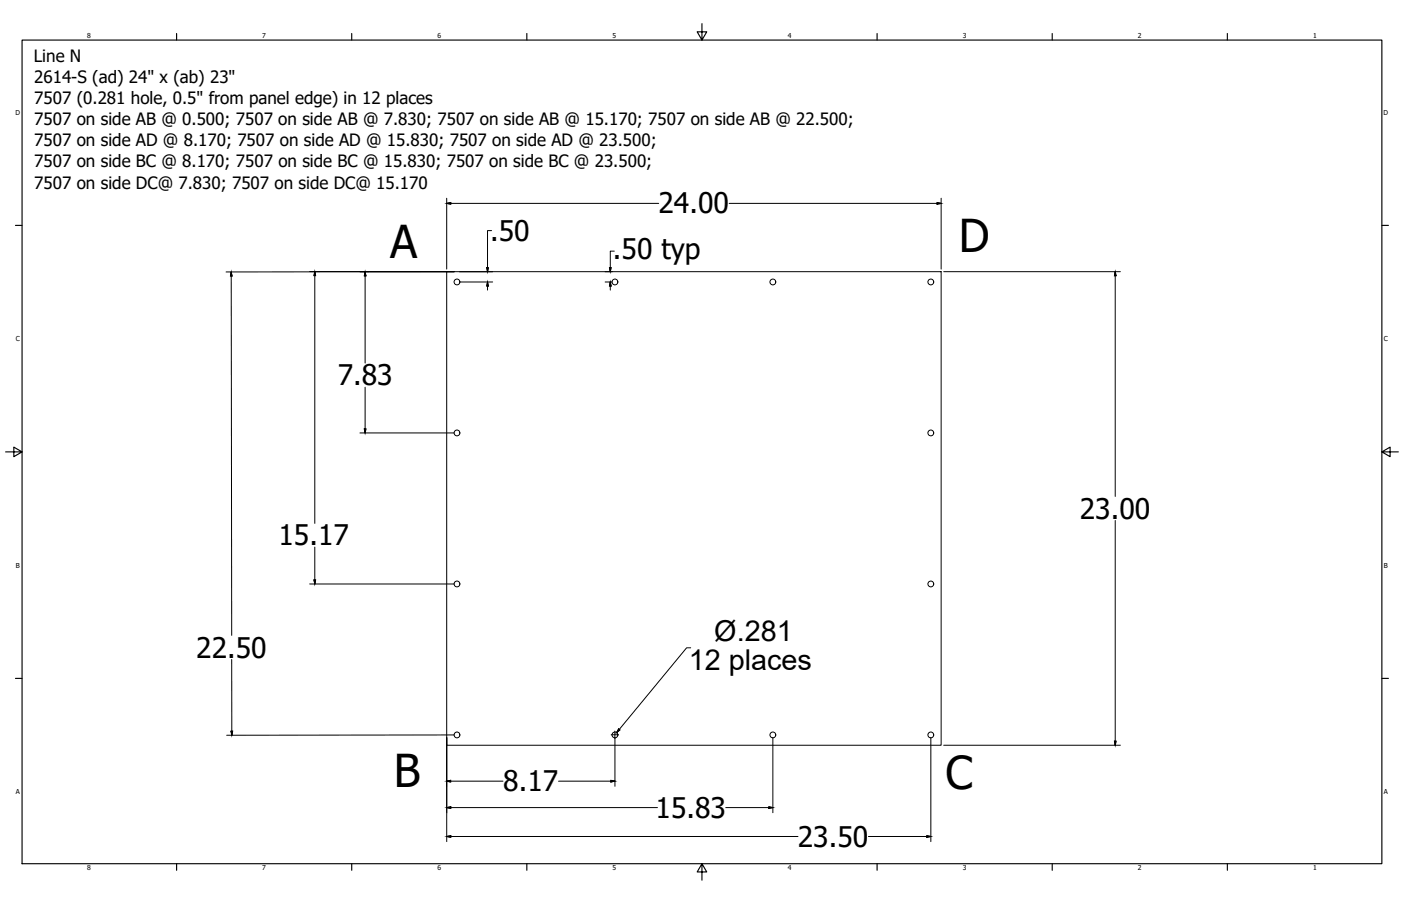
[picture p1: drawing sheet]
<svg xmlns="http://www.w3.org/2000/svg" width="864mm" height="559mm" viewBox="0 0 864 559" stroke-linecap="round" stroke-linejoin="round" font-family="sans-serif">
<!-- layer: Visible (ANSI) -->
<g fill="none" stroke="#000" stroke-width=".62">
<path d="M275 168h305v292h-305z"/>
<circle cx="282" cy="174" r="1.8"/>
<circle cx="379" cy="174" r="1.8"/>
<circle cx="476" cy="174" r="1.8"/>
<circle cx="574" cy="174" r="1.8"/>
<circle cx="282" cy="267" r="1.8"/>
<circle cx="574" cy="267" r="1.8"/>
<circle cx="282" cy="360" r="1.8"/>
<circle cx="574" cy="360" r="1.8"/>
<circle cx="282" cy="453" r="1.8"/>
<circle cx="379" cy="453" r="1.8"/>
<circle cx="476" cy="453" r="1.8"/>
<circle cx="574" cy="453" r="1.8"/>
</g>
<!-- layer: Border (ANSI) -->
<g fill="none" stroke="#000" stroke-width=".7">
<path d="M433 15v10l-3-5h6l-3 5M14 25h838v508h-838zM109 21v4M217 21v4M325 21v4M541 21v4M649 21v4M757 21v4M10 139h4M852 139h4M3 279h11l-5-3v6l5-3M852 279l5 3v-6l-5 3h10"/>
<path d="M10 418h4M852 418h4M109 533v4M217 533v4M325 533v4M433 533l3 5h-6l3-5v10M541 533v4M649 533v4M757 533v4"/>
</g>
<!-- layer: 0 -->
<g fill="none" stroke="#000" stroke-width=".62">
<path d="M275 125h3v1zM275 122v44M275 125h131M449 125h131M578 125h2l-2 1zM580 122v44M303 142h-2v26M379 155h-3v13M143 168v2h-1zM143 168v224M191 167h89M194 167l1 3h-1z"/>
<path d="M194 167v156M225 168l1 2h-1zM225 168v56M280 168h-141M283 168h21M283 174h21M300 165h1v3zM301 174v2h-1zM301 174v5M373 168h4M373 174h4M376 165h1l-1 3z"/>
<path d="M376 174l1 2h-1zM376 174v5M582 168h109M687 168l1 2h-1zM687 168v138M225 239v28M222 267h58M225 265h1l-1 2zM194 337v23M687 321v139M194 358h1l-1 2zM191 360h89"/>
<path d="M426 400h-3l-43 52M143 407v46M142 451h1v2zM275 455v30M275 455v64M280 453h-140M377 453h4M379 451v34M381 450h1l-2 2zM476 455v46M574 455v64M582 460h109"/>
<path d="M687 457h1l-1 3zM275 482l3-1v1zM275 482h35M275 498h3v1zM275 498h130M344 482h35M377 481l2 1h-2zM447 498h29M474 498h2l-2 1zM275 516l3-1v1zM275 516h217M535 516h39"/>
<path d="M571 515l3 1h-3z"/>
</g>
<g fill="#000" stroke="#000" stroke-width=".62">
<path d="M275 125h3v1zM578 125h2l-2 1zM143 168v2h-1zM194 167l1 3h-1zM225 168l1 2h-1zM300 165h1v3zM301 174v2h-1zM376 165h1l-1 3zM376 174l1 2h-1zM687 168l1 2h-1zM225 265h1l-1 2zM194 358h1l-1 2z"/>
<path d="M142 451h1v2zM381 450h1l-2 2zM687 457h1l-1 3zM275 482l3-1v1zM275 498h3v1zM377 481l2 1h-2zM474 498h2l-2 1zM275 516l3-1v1zM571 515l3 1h-3z"/>
</g>
<g font-size="27.9">
<text x="591" y="155">D</text>
<text x="240" y="159">A</text>
<text x="243" y="485">B</text>
<text x="583" y="486">C</text>
</g>
<g font-size="17.7">
<text x="440" y="395">Ø.281</text>
<text x="425" y="413">12 places</text>
</g>
<g font-size="17.5">
<text x="406" y="132">24.00</text>
<text x="302" y="148">.50</text>
<text x="378" y="159">.50 typ</text>
<text x="208" y="238">7.83</text>
<text x="666" y="320">23.00</text>
<text x="172" y="336">15.17</text>
<text x="121" y="406">22.50</text>
<text x="310" y="488">8.17</text>
<text x="404" y="504">15.83</text>
<text x="492" y="522">23.50</text>
</g>
<g font-size="10.5">
<text x="21" y="38">Line N</text>
<text x="21" y="51">2614-S (ad) 24&quot; x (ab) 23&quot;</text>
<text x="21" y="64">7507 (0.281 hole, 0.5&quot; from panel edge) in 12 places</text>
<text x="21" y="77">7507 on side AB @ 0.500; 7507 on side AB @ 7.830; 7507 on side AB @ 15.170; 7507 on side AB @ 22.500;</text>
<text x="21" y="90">7507 on side AD @ 8.170; 7507 on side AD @ 15.830; 7507 on side AD @ 23.500;</text>
<text x="21" y="103">7507 on side BC @ 8.170; 7507 on side BC @ 15.830; 7507 on side BC @ 23.500;</text>
<text x="21" y="116">7507 on side DC@ 7.830; 7507 on side DC@ 15.170</text>
</g>
<g font-size="4.2">
<text x="54" y="24">8</text>
<text x="162" y="24">7</text>
<text x="270" y="24">6</text>
<text x="378" y="24">5</text>
<text x="486" y="24">4</text>
<text x="593" y="24">3</text>
<text x="701" y="24">2</text>
<text x="809" y="24">1</text>
<text x="10" y="71">D</text>
<text x="853" y="71">D</text>
<text x="10" y="210">C</text>
<text x="853" y="210">C</text>
<text x="10" y="350">B</text>
<text x="853" y="350">B</text>
<text x="10" y="490">A</text>
<text x="853" y="490">A</text>
<text x="54" y="537">8</text>
<text x="162" y="537">7</text>
<text x="270" y="537">6</text>
<text x="378" y="537">5</text>
<text x="486" y="537">4</text>
<text x="593" y="537">3</text>
<text x="701" y="537">2</text>
<text x="809" y="537">1</text>
</g>
</svg>
